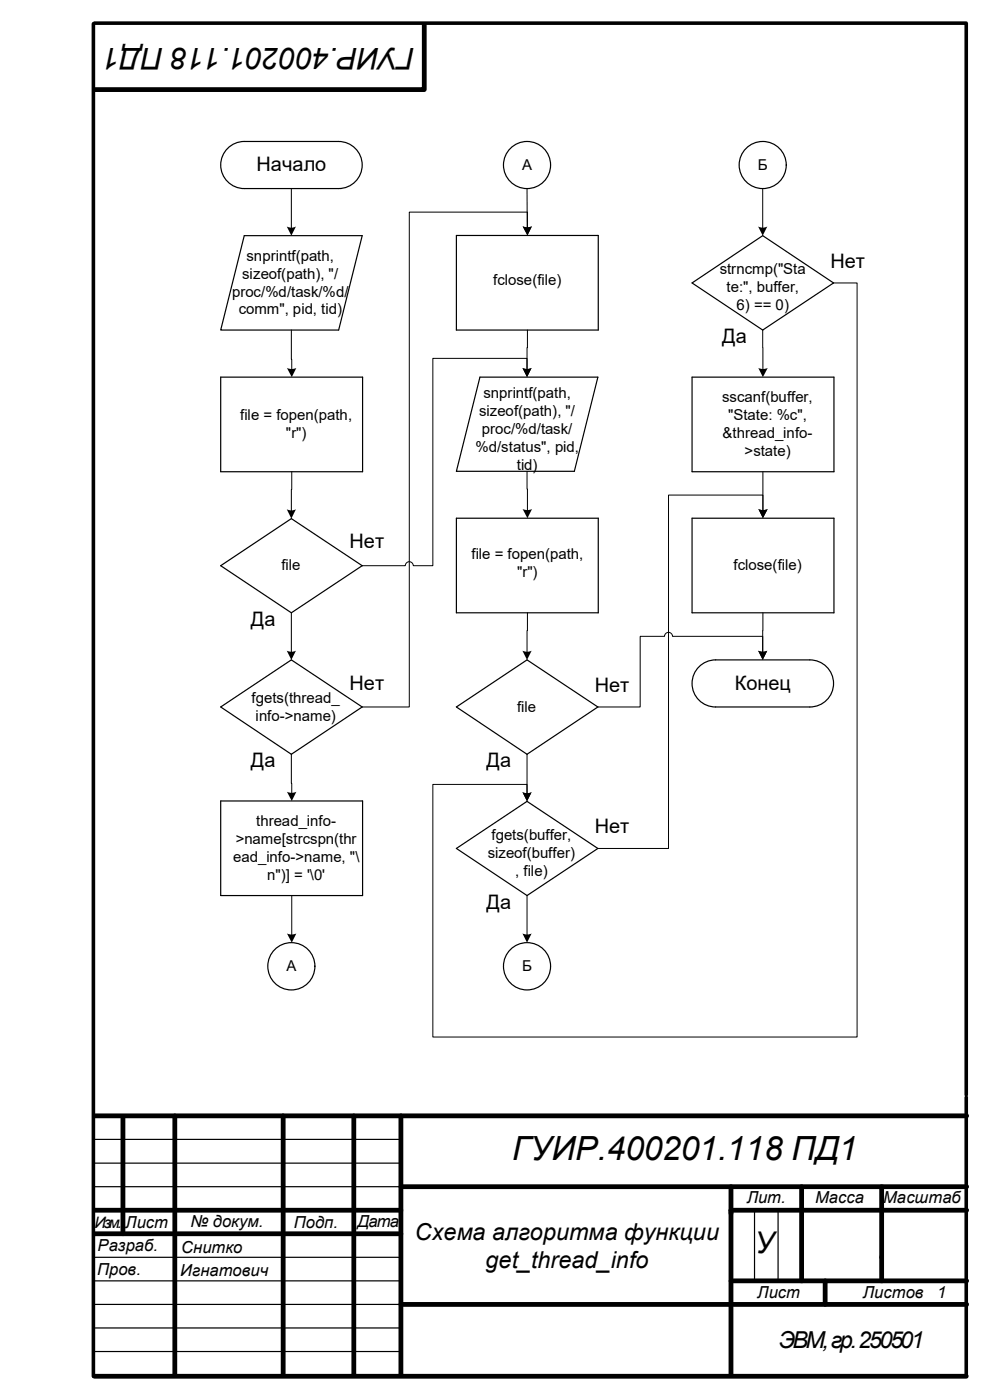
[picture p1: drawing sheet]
<svg xmlns="http://www.w3.org/2000/svg" width="210mm" height="297mm" viewBox="0 0 210 297" stroke-linecap="round" stroke-linejoin="round" font-family="sans-serif">
<path d="M19.8 5v287M20 4.9h185v227.4M205 232.8v59.2" fill="none" stroke="#000" stroke-width=".76"/>
<g fill="none" stroke="#000" stroke-width="1">
<path d="M90 5.4v13.6h-70M20.1 236.7h185M26.1 237.2v24.5M37.1 236.7v55M60.1 236.7v55M75.1 236.7v55M85 236.7v55M20.1 256.8h64.9M85 251.8h120.1M155.1 251.8v39.9M155.1 256.8h50M170.1 251.8v19.9"/>
<path d="M187 251.8v19.9M20.1 261.7h64.9M85 276.7h120.1M155.1 271.7h50M175 271.7v5M20 292h185"/>
</g>
<g fill="none" stroke="#000" stroke-width=".25">
<path d="M48.6 31.2a5 5 0 0 1 3.2-1.2h20a5 5 0 0 1 5 5 5 5 0 0 1-5 5h-20a5 5 0 0 1-4.7-3.3 5 5 0 0 1 1.5-5.5zM51.8 50h25l-5 20h-25zM96.8 50h30.1v20h-30.1zM146.8 60l15-10 15 10-15 10zM46.8 80h30.1v20.1h-30.1zM101.8 80h25l-5 20h-25zM146.8 80h30.1v20.1h-30.1zM96.8 109.9h30.1v20.1h-30.1zM146.8 109.9h30.1v20.1h-30.1zM46.8 120l15-10 15 10-15 10zM46.8 150l15-10 15 10-15 10zM96.8 150l15-10 15 10-15 10z"/>
<path d="M148 141.8a5 5 0 0 1 3.8-1.8h20a5 5 0 0 1 5 5 5 5 0 0 1-5 5h-20a5 5 0 0 1-4.5-2.9 5 5 0 0 1 .7-5.3zM46.8 169.9h30.1v20.1h-30.1zM96.8 180l15-10 15 10-15 10zM20.1 241.7h64.9M20.1 246.8h64.9M20.1 251.8h64.9M160.1 256.8v14.9M165.1 256.8v14.9M20.1 266.7h64.9M20.1 271.7h64.9M20.1 276.7h64.9M20.1 281.7h64.9"/>
<path d="M20.1 286.7h64.9"/>
<circle cx="111.8" cy="35" r="5"/>
<circle cx="161.8" cy="35" r="5"/>
<circle cx="61.8" cy="205" r="5"/>
<circle cx="111.8" cy="205" r="5"/>
</g>
<g fill="none" stroke="#000" stroke-width=".21">
<path d="M61.8 40v8.6M111.8 40v8.5M111.9 48.5v-3.5h-25.1v105h-10M161.8 40v8.6M61.8 70l.1 8.5M111.9 70l-.1 8.5v-2.5h-20v44h-4.1a.85 .85 0 0 0-.9-.8 .85 .85 0 0 0-.8 .8h-9.2M161.8 70v8.5M176.8 60h5v160h-90v-53.6h20v2.1v-8.5M111.8 100l.1 8.5M61.9 100.1l-.1 8.4M161.8 100.1v8.4v-3.5h-20v75h-15M61.8 130v8.5"/>
<path d="M111.9 130l-.1 8.5M161.8 130v8.5v-3.5h-19.1a.85 .85 0 0 0-.9-.8 .85 .85 0 0 0-.8 .8h-5.2v15h-9M61.8 160l.1 8.4M61.9 190v8.5M111.8 190v8.5"/>
</g>
<g fill="#000">
<path d="M60.8 48a2 2 0 0 0 2 0l-1 2z" fill-rule="evenodd"/>
<path d="M110.9 48l1.2 .2 .7-.2-.9 2z" fill-rule="evenodd"/>
<path d="M110.9 48l1.2 .2 .8-.2-1 2z" fill-rule="evenodd"/>
<path d="M160.8 48a2 2 0 0 0 2 0l-1 2z" fill-rule="evenodd"/>
<path d="M60.9 78.1l.8 .2 1.2-.2-1 1.9z" fill-rule="evenodd"/>
<path d="M110.8 78.1l.8 .2 1.2-.2-1 1.9z" fill-rule="evenodd"/>
<path d="M110.8 78.1l.8 .2 1.2-.2-1 1.9z" fill-rule="evenodd"/>
<path d="M160.9 78.1l.8 .2 1.2-.2-1.1 1.9z" fill-rule="evenodd"/>
<path d="M60.8 108a2 2 0 0 0 2 0l-1 2z" fill-rule="evenodd"/>
<path d="M110.9 108l1.2 .2 .8-.2-1 1.9z" fill-rule="evenodd"/>
<path d="M160.9 108l1.2 .2 .8-.2-1.1 1.9z" fill-rule="evenodd"/>
<path d="M160.9 108l1.2 .2 .8-.2-1.1 1.9z" fill-rule="evenodd"/>
<path d="M60.8 138l1.2 .3 .8-.3-1 2z" fill-rule="evenodd"/>
<path d="M110.8 138l1.2 .3 .8-.3-1 2z" fill-rule="evenodd"/>
<path d="M160.8 138l1.2 .3 .8-.3-1 2z" fill-rule="evenodd"/>
<path d="M160.8 138l1.2 .3 .8-.3-1 2z" fill-rule="evenodd"/>
<path d="M60.9 168l.8 .2 1.2-.2-1 1.9z" fill-rule="evenodd"/>
<path d="M110.8 168.1l1.2 .2 .8-.2-1 1.9z" fill-rule="evenodd"/>
<path d="M110.8 168.1l1.2 .2 .8-.2-1 1.9z" fill-rule="evenodd"/>
<path d="M60.9 198l1.2 .2 .8-.2-1 2z" fill-rule="evenodd"/>
<path d="M110.8 198l1.2 .2 .8-.2-1 2z" fill-rule="evenodd"/>
</g>
<text font-size="7.1" x="108.6" y="246.1">ГУИР.400201.118 ПД1</text>
<g font-size="6.4">
<text x="88" y="10.1" transform="rotate(-180 88 10.1)">ГУИР.400201.118 ПД1</text>
<text x="160.1" y="265.9">У</text>
</g>
<g font-size="5">
<text x="88" y="263">Схема алгоритма функции</text>
<text x="103" y="269">get_thread_info</text>
<text x="165.2" y="286">ЭВМ, гр. 250501</text>
</g>
<g font-size="4.2">
<text x="54.4" y="36.3">Начало</text>
<text x="176.1" y="56.8">Нет</text>
<text x="153.2" y="72.8">Да</text>
<text x="74.2" y="116.3">Нет</text>
<text x="53.2" y="132.8">Да</text>
<text x="74.2" y="146.3">Нет</text>
<text x="126.2" y="146.8">Нет</text>
<text x="155.9" y="146.3">Конец</text>
<text x="53.2" y="162.8">Да</text>
<text x="103.2" y="162.8">Да</text>
<text x="126.2" y="176.8">Нет</text>
<text x="103.2" y="192.7">Да</text>
</g>
<g font-size="3.5">
<text x="158.4" y="255.3">Лит.</text>
<text x="172.9" y="255.3">Масса</text>
<text x="187.4" y="255.3">Масштаб</text>
<text x="26.6" y="260.5">Лист</text>
<text x="40.4" y="260.4">№ докум.</text>
<text x="62.3" y="260.5">Подп.</text>
<text x="75.9" y="260.4">Дата</text>
<text x="20.7" y="265.5">Разраб.</text>
<text x="38.4" y="265.9">Снитко</text>
<text x="20.6" y="270.5">Пров.</text>
<text x="38.2" y="270.8">Игнатович</text>
<text x="160.7" y="275.3">Лист</text>
<text x="183" y="275.3">Листов</text>
<text x="198.8" y="275.4">1</text>
</g>
<text font-size="3.3" x="20.1" y="260.5">Изм.</text>
<g font-size="3.2">
<text x="110.8" y="36">А</text>
<text x="160.8" y="36">Б</text>
<text x="51.4" y="59.1">sizeof(path), &quot;/</text>
<text x="52.3" y="55.3">snprintf(path,</text>
<text x="152.7" y="58.2">strncmp(&quot;Sta</text>
<text x="49.2" y="62.9">proc/%d/task/%d/</text>
<text x="104.6" y="60.5">fclose(file)</text>
<text x="154.1" y="62">te:&quot;, buffer,</text>
<text x="156.3" y="65.8">6) == 0)</text>
<text x="50.6" y="66.7">comm&quot;, pid, tid)</text>
<text x="51" y="89.2">file = fopen(path,</text>
<text x="101.6" y="88.2">sizeof(path), &quot;/</text>
<text x="102.6" y="84.4">snprintf(path,</text>
<text x="153.2" y="85.3">sscanf(buffer,</text>
<text x="154.5" y="89.2">&quot;State: %c&quot;,</text>
<text x="60.7" y="93">&quot;r&quot;)</text>
<text x="100.9" y="95.8">%d/status&quot;, pid,</text>
<text x="102.2" y="92">proc/%d/task/</text>
<text x="153.3" y="93">&amp;thread_info-</text>
<text x="109.6" y="99.6">tid)</text>
<text x="157.9" y="96.8">&gt;state)</text>
<text x="100" y="118.6">file = fopen(path,</text>
<text x="59.7" y="121">file</text>
<text x="109.7" y="122.4">&quot;r&quot;)</text>
<text x="155.6" y="121">fclose(file)</text>
<text x="53.4" y="149.1">fgets(thread_</text>
<text x="54.2" y="152.9">info-&gt;name)</text>
<text x="109.7" y="151">file</text>
<text x="50" y="179.1">&gt;name[strcspn(thr</text>
<text x="54.4" y="175.3">thread_info-</text>
<text x="104.3" y="178.2">fgets(buffer,</text>
<text x="49.4" y="182.9">ead_info-&gt;name, &quot;\</text>
<text x="103.5" y="182">sizeof(buffer)</text>
<text x="109.3" y="185.8">, file)</text>
<text x="56.7" y="186.7">n&quot;)] = '\0'</text>
<text x="60.8" y="206">А</text>
<text x="110.8" y="206">Б</text>
</g>
</svg>
